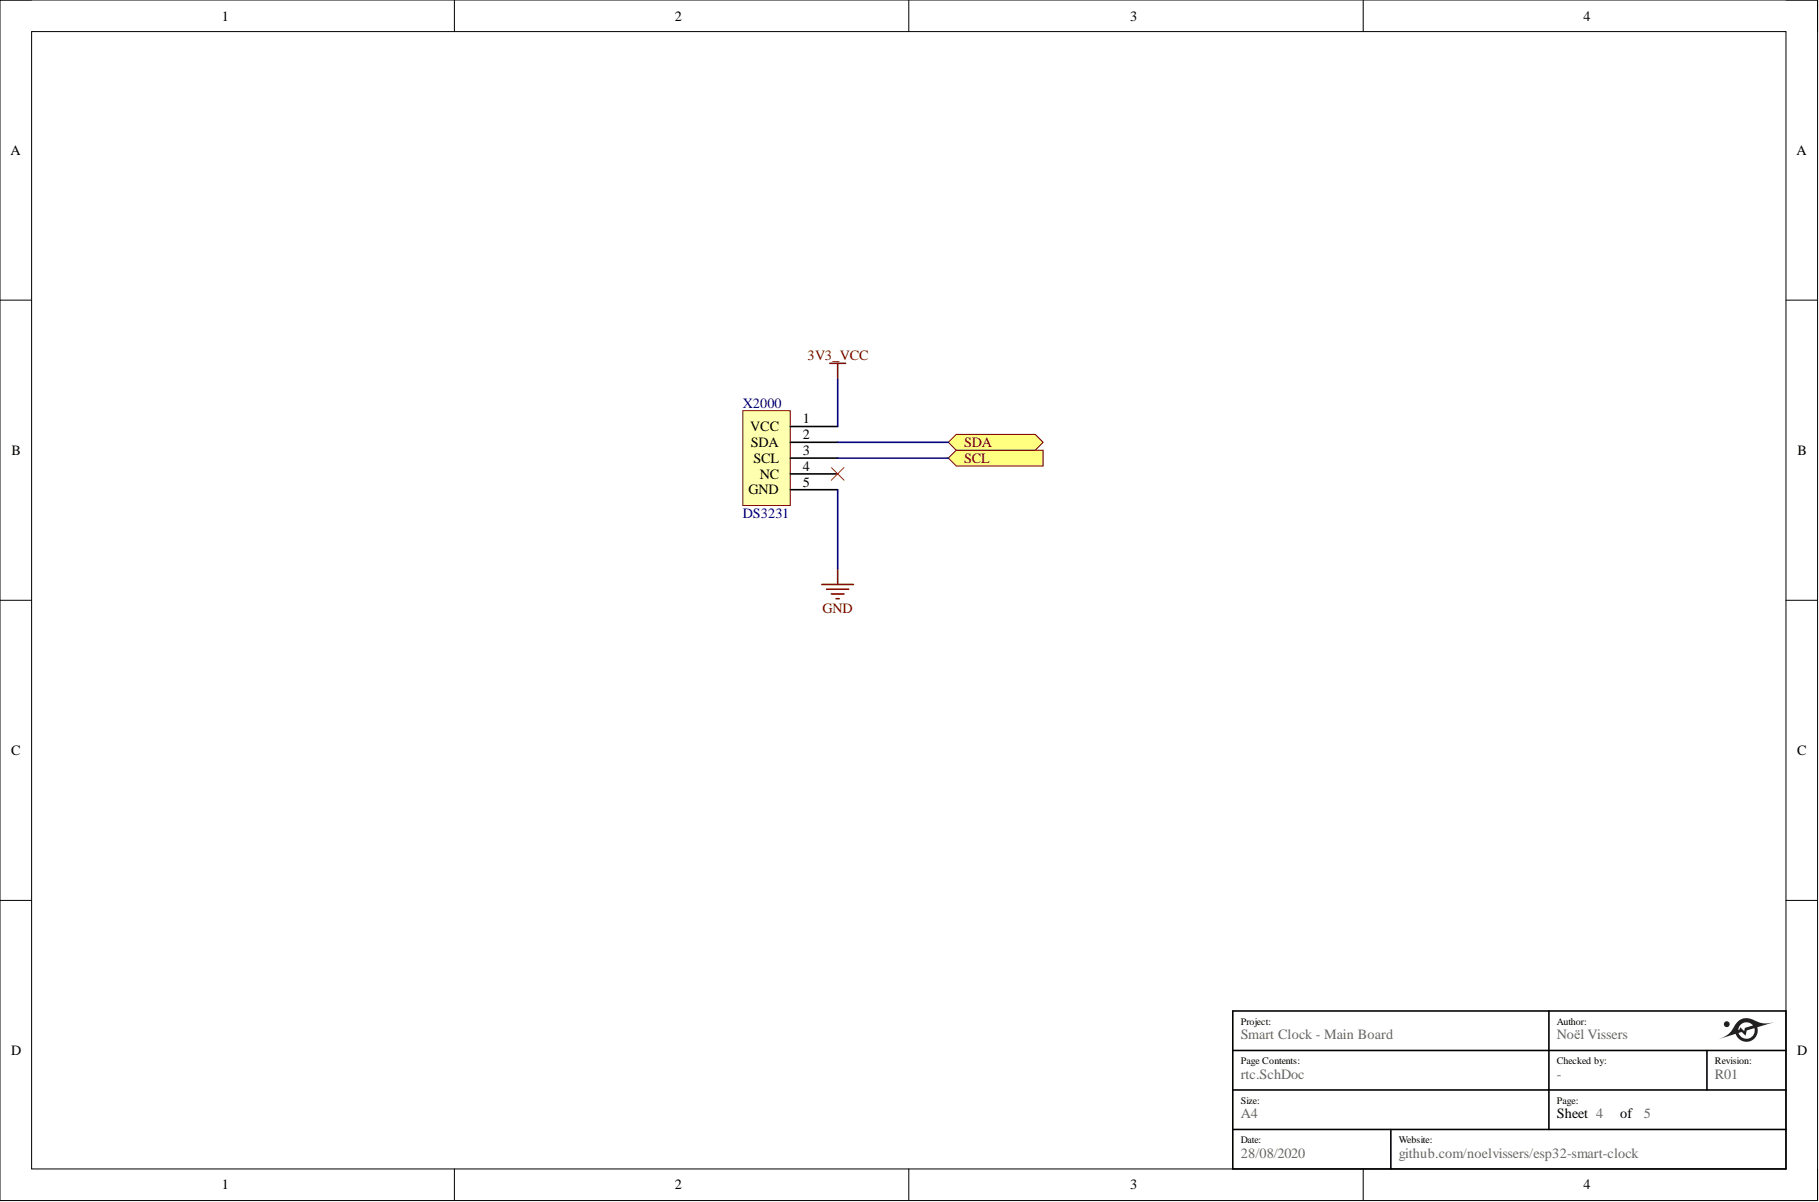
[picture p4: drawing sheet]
<svg xmlns="http://www.w3.org/2000/svg" width="292mm" height="193mm" viewBox="0 0 292 193" stroke-linecap="round" stroke-linejoin="round" font-family="sans-serif">
<g fill="none" stroke="#000" stroke-width=".16">
<path d="M0 0h291.9v192.7h-291.9zM0 0h5.1M5.1 5.1h281.7v182.6h-281.7zM73 0v5.1M145.9 0v5.1M218.9 0v5.1M286.8 0h5.1v5.1M0 48.2h5.1M286.8 48.2h5.1M0 96.4h5.1M286.8 96.4h5.1M0 144.6h5.1"/>
<path d="M286.8 144.6h5.1M73 187.7v5M145.9 187.7v5M218.9 187.7v5M291.9 187.7v5"/>
</g>
<path d="M119.3 65.9h7.6v15.3h-7.6z" fill-rule="evenodd" fill="#ffffb0"/>
<path d="M119.3 65.9h7.6v15.3h-7.6z" fill="none" stroke="#800000" stroke-width=".16"/>
<path d="M126.9 68.5h7.6M126.9 71h7.6M126.9 73.5h7.6M126.9 76.1h7.6M126.9 78.6h7.6" fill="none" stroke="#000" stroke-width=".25"/>
<path d="M152.3 73.5l1.3-1.2h13.9v2.5h-13.9z" fill-rule="evenodd" fill="#ffff80"/>
<path d="M152.3 73.5l1.3-1.2h13.9v2.5h-13.9z" fill="none" stroke="#800000" stroke-width=".16"/>
<path d="M152.3 71l1.3-1.3h12.6l1.3 1.3-1.3 1.3h-12.6z" fill-rule="evenodd" fill="#ffff80"/>
<path d="M152.3 71l1.3-1.3h12.6l1.3 1.3-1.3 1.3h-12.6z" fill="none" stroke="#800000" stroke-width=".16"/>
<path d="M133.2 58.3h2.6M134.5 58.3v2.6M132 93.8h5.1M132.7 94.6h3.6M133.5 95.4h2M134.3 96.1h.5M134.5 91.3v2.5" fill="none" stroke="#800000" stroke-width=".25"/>
<path d="M134.5 60.9v7.6M134.5 78.6v12.7M134.5 71h17.8M134.5 73.5h17.8" fill="none" stroke="#000080" stroke-width=".25"/>
<path d="M133.5 75.1l2 2M135.5 75.1l-2 2" fill="none" stroke="#f00" stroke-width=".16"/>
<path d="M198 162.3h88.8v25.4h-88.8zM198 175h88.8M198 168.6h88.8M248.7 162.3v19M274.1 168.6v6.4M198 181.3h88.8M223.3 181.3v6.4" fill="none" stroke="#000" stroke-width=".25"/>
<g fill="#231f20">
<path d="M279.2 165.8a1.33 1.33 0 0 0 1.6 .9 1.33 1.33 0 0 0 .9-1.6l-1.2 .3-.2 .9-.3-.4a.45 .45 0 0 0-.8-.1zM279.5 164.5l-.3 .5-.1 .3h.3v-.4l.7 .6 .1-.5 1.3-.4a1.33 1.33 0 0 0-2-.1zM275.7 166.9a4.2 4.2 0 0 0 3.1-2.6 2.26 2.26 0 0 1 3.2-.4 3.8 3.8 0 0 0 3.2 .1l-3 .9a1.82 1.82 0 0 1-1.2 2.3 1.82 1.82 0 0 1-2.3-1.2z"/>
<circle cx="277.3" cy="164.4" r=".47"/>
</g>
<g font-size="2.3">
<text x="35.6" y="3.3">1</text>
<text x="108.4" y="3.3">2</text>
<text x="181.5" y="3.3">3</text>
<text x="254.3" y="3.3">4</text>
<text x="1.7" y="24.9">A</text>
<text x="288.5" y="24.9">A</text>
<text x="120.5" y="69.2">VCC</text>
<text x="120.6" y="71.8">SDA</text>
<text x="128.9" y="68">1</text>
<text x="128.9" y="70.5">2</text>
<text x="1.9" y="73">B</text>
<text x="121" y="74.3">SCL</text>
<text x="122" y="76.8">NC</text>
<text x="128.9" y="73">3</text>
<text x="128.9" y="75.6">4</text>
<text x="288.7" y="73">B</text>
<text x="120.2" y="79.4">GND</text>
<text x="128.9" y="78.1">5</text>
<text x="1.8" y="121.2">C</text>
<text x="288.6" y="121.2">C</text>
<text x="1.8" y="169.4">D</text>
<text x="288.6" y="169.4">D</text>
<text x="250" y="179.5">Sheet 4</text>
<text x="260.1" y="179.5">of</text>
<text x="35.6" y="191">1</text>
<text x="108.4" y="191">2</text>
<text x="181.5" y="191">3</text>
<text x="254.3" y="191">4</text>
</g>
<g font-size="2.3" fill="#800000">
<text x="129.7" y="57.8">3V3_VCC</text>
<text x="154.8" y="71.8">SDA</text>
<text x="154.8" y="74.3">SCL</text>
<text x="132.1" y="98.4">GND</text>
</g>
<g font-size="2.3" fill="#000080">
<text x="119.3" y="65.4">X2000</text>
<text x="119.3" y="83.2">DS3231</text>
</g>
<g font-size="2.3" fill="#666">
<text x="199.2" y="166.9">Smart Clock - Main Board</text>
<text x="250" y="166.9">Noël Vissers</text>
<text x="199.2" y="173.2">rtc.SchDoc</text>
<text x="250" y="173.2">-</text>
<text x="275.4" y="173.2">R01</text>
<text x="199.2" y="179.5">A4</text>
<text x="264" y="179.5">5</text>
<text x="199.2" y="185.9">28/08/2020</text>
<text x="224.6" y="185.9">github.com/noelvissers/esp32-smart-clock</text>
</g>
<g font-size="1.6">
<text x="199.2" y="164.5">Project:</text>
<text x="250" y="164.5">Author:</text>
<text x="199.2" y="170.8">Page Contents:</text>
<text x="250" y="170.8">Checked by:</text>
<text x="275.4" y="170.8">Revision:</text>
<text x="199.2" y="177.2">Size:</text>
<text x="250" y="177.2">Page:</text>
<text x="199.2" y="183.5">Date:</text>
<text x="224.6" y="183.5">Website:</text>
</g>
</svg>
